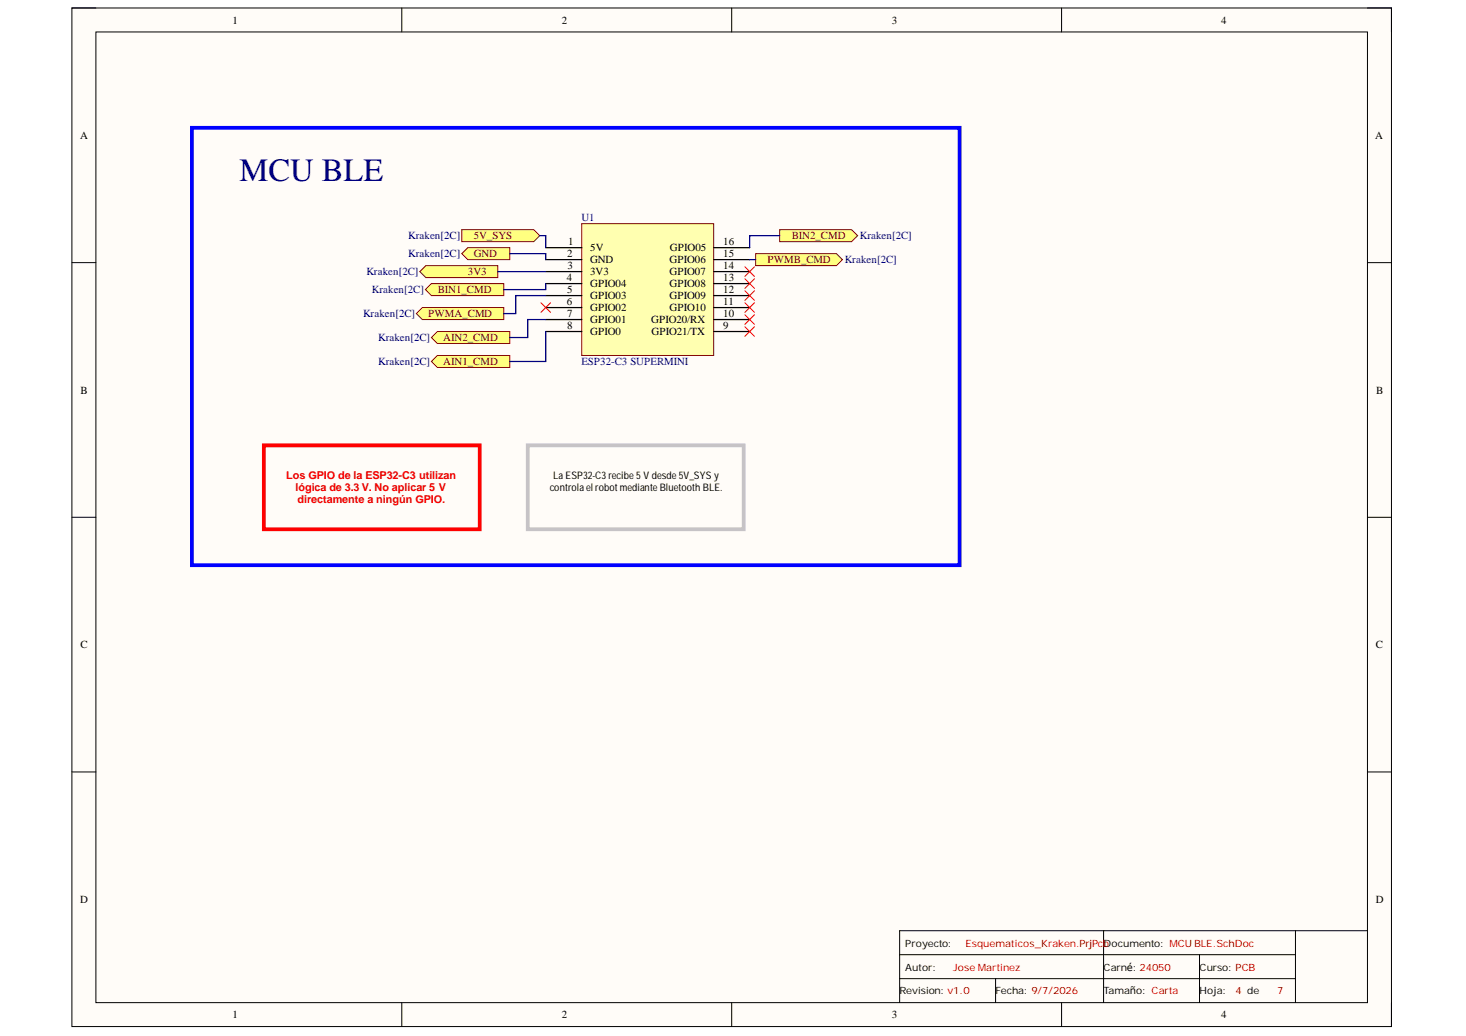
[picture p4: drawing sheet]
<svg xmlns="http://www.w3.org/2000/svg" width="297mm" height="210mm" viewBox="0 0 297 210" stroke-linecap="round" stroke-linejoin="round" font-family="sans-serif">
<path d="M14.6 1.6h267.3v206.4h-267.3z" fill-rule="evenodd" fill="#fffcf8"/>
<path d="M14.6 1.6h267.3v206.4h-267.3z" fill="none" stroke="#000" stroke-width=".2"/>
<path d="M19.4 6.5h257.7v196.6h-257.7z" fill-rule="evenodd" fill="#fffcf8"/>
<g fill="none" stroke="#000" stroke-width=".2">
<path d="M14.6 1.6h4.8M19.4 6.5h257.7v196.6h-257.7zM81.4 1.6v4.9M148.3 1.6v4.9M215.1 1.6v4.9M277.1 1.6h4.8v4.9M14.6 53.2h4.8M277.1 53.2h4.8M14.6 104.8h4.8M277.1 104.8h4.8M14.6 156.4h4.8M277.1 156.4h4.8"/>
<path d="M182.3 193.4h80.2M182.3 198.3h80.2M201.7 198.3v4.8M223.6 188.6v14.5M243 193.4v9.7M262.5 188.6v14.5M277.1 188.6h-94.8v14.5M81.4 203.1v4.9M148.3 203.1v4.9M215.1 203.1v4.9M281.9 203.1v4.9"/>
</g>
<path d="M38.9 25.9h155.5v88.6h-155.5z" fill="none" stroke="#00f" stroke-width=".76"/>
<path d="M117.9 45.3h26.7v26.7h-26.7z" fill-rule="evenodd" fill="#ffffb0"/>
<path d="M117.9 45.3h26.7v26.7h-26.7z" fill="none" stroke="#800000" stroke-width=".2"/>
<g fill="none" stroke="#000" stroke-width=".25">
<path d="M110.6 50.2h7.3M110.6 52.6h7.3M110.6 55h7.3M110.6 57.5h7.3M110.6 59.9h7.3M144.6 50.2h7.3M144.6 52.6h7.3M144.6 55h7.3M144.6 57.5h7.3M144.6 59.9h7.3M110.6 62.3h7.3M110.6 64.7h7.3"/>
<path d="M110.6 67.2h7.3M144.6 62.3h7.3M144.6 64.7h7.3M144.6 67.2h7.3"/>
</g>
<path d="M93.6 46.5h14.5l1.3 1.2-1.3 1.3h-14.5z" fill-rule="evenodd" fill="#ffff80"/>
<path d="M93.6 46.5h14.5l1.3 1.2-1.3 1.3h-14.5z" fill="none" stroke="#800000" stroke-width=".2"/>
<path d="M93.6 51.4l1.2-1.2h8.5v2.4h-8.5z" fill-rule="evenodd" fill="#ffff80"/>
<path d="M93.6 51.4l1.2-1.2h8.5v2.4h-8.5z" fill="none" stroke="#800000" stroke-width=".2"/>
<path d="M87.4 73.2l1.2-1.2h14.7v2.5h-14.7z" fill-rule="evenodd" fill="#ffff80"/>
<path d="M87.4 73.2l1.2-1.2h14.7v2.5h-14.7z" fill="none" stroke="#800000" stroke-width=".2"/>
<path d="M87.4 68.4l1.2-1.2h14.7v2.4h-14.7z" fill-rule="evenodd" fill="#ffff80"/>
<path d="M87.4 68.4l1.2-1.2h14.7v2.4h-14.7z" fill="none" stroke="#800000" stroke-width=".2"/>
<path d="M84.4 63.5l1.2-1.2h16.5v2.4h-16.5z" fill-rule="evenodd" fill="#ffff80"/>
<path d="M84.4 63.5l1.2-1.2h16.5v2.4h-16.5z" fill="none" stroke="#800000" stroke-width=".2"/>
<path d="M87.4 57.5h14.7v2.4h-14.7l-1.2-1.2z" fill-rule="evenodd" fill="#ffff80"/>
<path d="M87.4 57.5h14.7v2.4h-14.7l-1.2-1.2z" fill="none" stroke="#800000" stroke-width=".2"/>
<path d="M85.1 55l1.2-1.2h14.6v2.4h-14.6z" fill-rule="evenodd" fill="#ffff80"/>
<path d="M85.1 55l1.2-1.2h14.6v2.4h-14.6z" fill="none" stroke="#800000" stroke-width=".2"/>
<path d="M158 46.5h14.6l1.2 1.3-1.2 1.2h-14.6z" fill-rule="evenodd" fill="#ffff80"/>
<path d="M158 46.5h14.6l1.2 1.3-1.2 1.2h-14.6z" fill="none" stroke="#800000" stroke-width=".2"/>
<path d="M153.1 51.4h16.4l1.2 1.2-1.2 1.2h-16.4z" fill-rule="evenodd" fill="#ffff80"/>
<path d="M153.1 51.4h16.4l1.2 1.2-1.2 1.2h-16.4z" fill="none" stroke="#800000" stroke-width=".2"/>
<g fill="none" stroke="#f00" stroke-width=".2">
<path d="M150.9 54.1l2 1.9M150.9 56.5l2 1.9M150.9 58.9l2 2M152.9 54.1l-2 1.9M152.9 56.5l-2 1.9M152.9 58.9l-2 2M109.6 61.3l1.9 2M111.5 61.3l-1.9 2M150.9 61.3l2 2M150.9 63.8l2 1.9M150.9 66.2l2 1.9M152.9 61.3l-2 2"/>
<path d="M152.9 63.8l-2 1.9M152.9 66.2l-2 1.9"/>
</g>
<path d="M100.9 55h9.7M103.3 51.4h7.3v1.2M109.4 47.7h1.2v2.5M110.6 57.5v1.2h-8.5M110.6 59.9h-6.1v3.6h-2.4M151.9 52.6h1.2M158 47.7h-6.1v2.5M110.6 67.2v6h-7.3M110.6 64.7h-3.7v3.7h-3.6" fill="none" stroke="#000080" stroke-width=".25"/>
<path d="M106.9 90.2h43.8v17h-43.8z" fill="none" stroke="#c6c3c6" stroke-width=".76"/>
<path d="M53.5 90.2h43.7v17h-43.7z" fill="none" stroke="#f00" stroke-width=".76"/>
<text font-size="6.6" fill="#000080" x="48.5" y="36.6">MCU BLE</text>
<g font-size="2.2">
<text x="47.1" y="4.8">1</text>
<text x="113.8" y="4.8">2</text>
<text x="180.7" y="4.8">3</text>
<text x="247.5" y="4.8">4</text>
<text x="16.2" y="28.1">A</text>
<text x="278.7" y="28.1">A</text>
<text x="114.9" y="52.1">2</text>
<text x="115.1" y="49.7">1</text>
<text x="119.6" y="50.9">5V</text>
<text x="119.6" y="53.3">GND</text>
<text x="135.7" y="53.3">GPIO06</text>
<text x="135.7" y="50.9">GPIO05</text>
<text x="146.6" y="52.1">15</text>
<text x="146.6" y="49.7">16</text>
<text x="114.8" y="57">4</text>
<text x="114.9" y="59.4">5</text>
<text x="115" y="54.6">3</text>
<text x="119.6" y="55.8">3V3</text>
<text x="119.6" y="58.2">GPIO04</text>
<text x="135.7" y="58.2">GPIO08</text>
<text x="135.7" y="55.8">GPIO07</text>
<text x="146.6" y="59.4">12</text>
<text x="146.6" y="57">13</text>
<text x="146.6" y="54.6">14</text>
<text x="114.8" y="61.8">6</text>
<text x="114.9" y="64.3">7</text>
<text x="119.6" y="60.7">GPIO03</text>
<text x="119.6" y="63">GPIO02</text>
<text x="119.6" y="65.5">GPIO01</text>
<text x="131.9" y="65.5">GPIO20/RX</text>
<text x="135.7" y="63">GPIO10</text>
<text x="135.7" y="60.7">GPIO09</text>
<text x="146.6" y="64.3">10</text>
<text x="146.6" y="61.8">11</text>
<text x="114.9" y="66.7">8</text>
<text x="119.6" y="67.9">GPIO0</text>
<text x="132" y="67.9">GPIO21/TX</text>
<text x="146.6" y="66.7">9</text>
<text x="16.3" y="79.8">B</text>
<text x="278.8" y="79.8">B</text>
<text x="16.3" y="131.4">C</text>
<text x="278.7" y="131.4">C</text>
<text x="16.2" y="182.9">D</text>
<text x="278.7" y="182.9">D</text>
<text x="47.1" y="206.3">1</text>
<text x="113.8" y="206.3">2</text>
<text x="180.7" y="206.3">3</text>
<text x="247.5" y="206.3">4</text>
</g>
<g font-size="2.2" fill="#000080">
<text x="117.8" y="44.9">U1</text>
<text x="82.7" y="48.5">Kraken[2C]</text>
<text x="82.7" y="52.1">Kraken[2C]</text>
<text x="171.2" y="53.3">Kraken[2C]</text>
<text x="174.2" y="48.5">Kraken[2C]</text>
<text x="74.3" y="55.8">Kraken[2C]</text>
<text x="75.4" y="59.4">Kraken[2C]</text>
<text x="73.6" y="64.3">Kraken[2C]</text>
<text x="76.6" y="69.1">Kraken[2C]</text>
<text x="76.6" y="74">Kraken[2C]</text>
<text x="117.8" y="74">ESP32-C3 SUPERMINI</text>
</g>
<g font-size="2.2" fill="#800000">
<text x="96" y="48.5">5V_SYS</text>
<text x="96" y="52.1">GND</text>
<text x="155.5" y="53.3">PWMB_CMD</text>
<text x="160.4" y="48.5">BIN2_CMD</text>
<text x="88.7" y="59.4">BIN1_CMD</text>
<text x="94.8" y="55.8">3V3</text>
<text x="86.8" y="64.3">PWMA_CMD</text>
<text x="89.8" y="69.1">AIN2_CMD</text>
<text x="89.8" y="74">AIN1_CMD</text>
</g>
<g font-size="2.2" fill="#f00">
<text x="58" y="97.1">Los GPIO de la ESP32-C3 utilizan</text>
<text x="59.9" y="99.5">lógica de 3.3 V. No aplicar 5 V</text>
<text x="60.3" y="101.9">directamente a ningún GPIO.</text>
</g>
<g font-size="2.1">
<text x="111.4" y="99.5">controlael robotmedianteBluetoothBLE.</text>
<text x="112.1" y="97.1">LaESP32-C3recibe5Vdesde5V_SYSy</text>
</g>
<g font-size="2">
<text x="183.4" y="191.8">Proyecto:</text>
<text x="223.6" y="191.8">Documento: MCU BLE.SchDoc</text>
<text x="183.4" y="196.7">Autor:</text>
<text x="223.6" y="196.7">Carné: 24050</text>
<text x="243.1" y="196.7">Curso: PCB</text>
<text x="182.2" y="201.5">Revision: v1.0</text>
<text x="201.7" y="201.5">Fecha: 9/7/2026</text>
<text x="223.6" y="201.5">Tamaño: Carta</text>
<text x="243.1" y="201.5">Hoja:</text>
</g>
<g font-size="2" fill="#980000">
<text x="195.6" y="191.8">Esquematicos_Kraken.PrjPcb</text>
<text x="193.2" y="196.7">Jose Martinez</text>
<text x="250.3" y="201.5">4 de</text>
<text x="258.8" y="201.5">7</text>
</g>
</svg>
